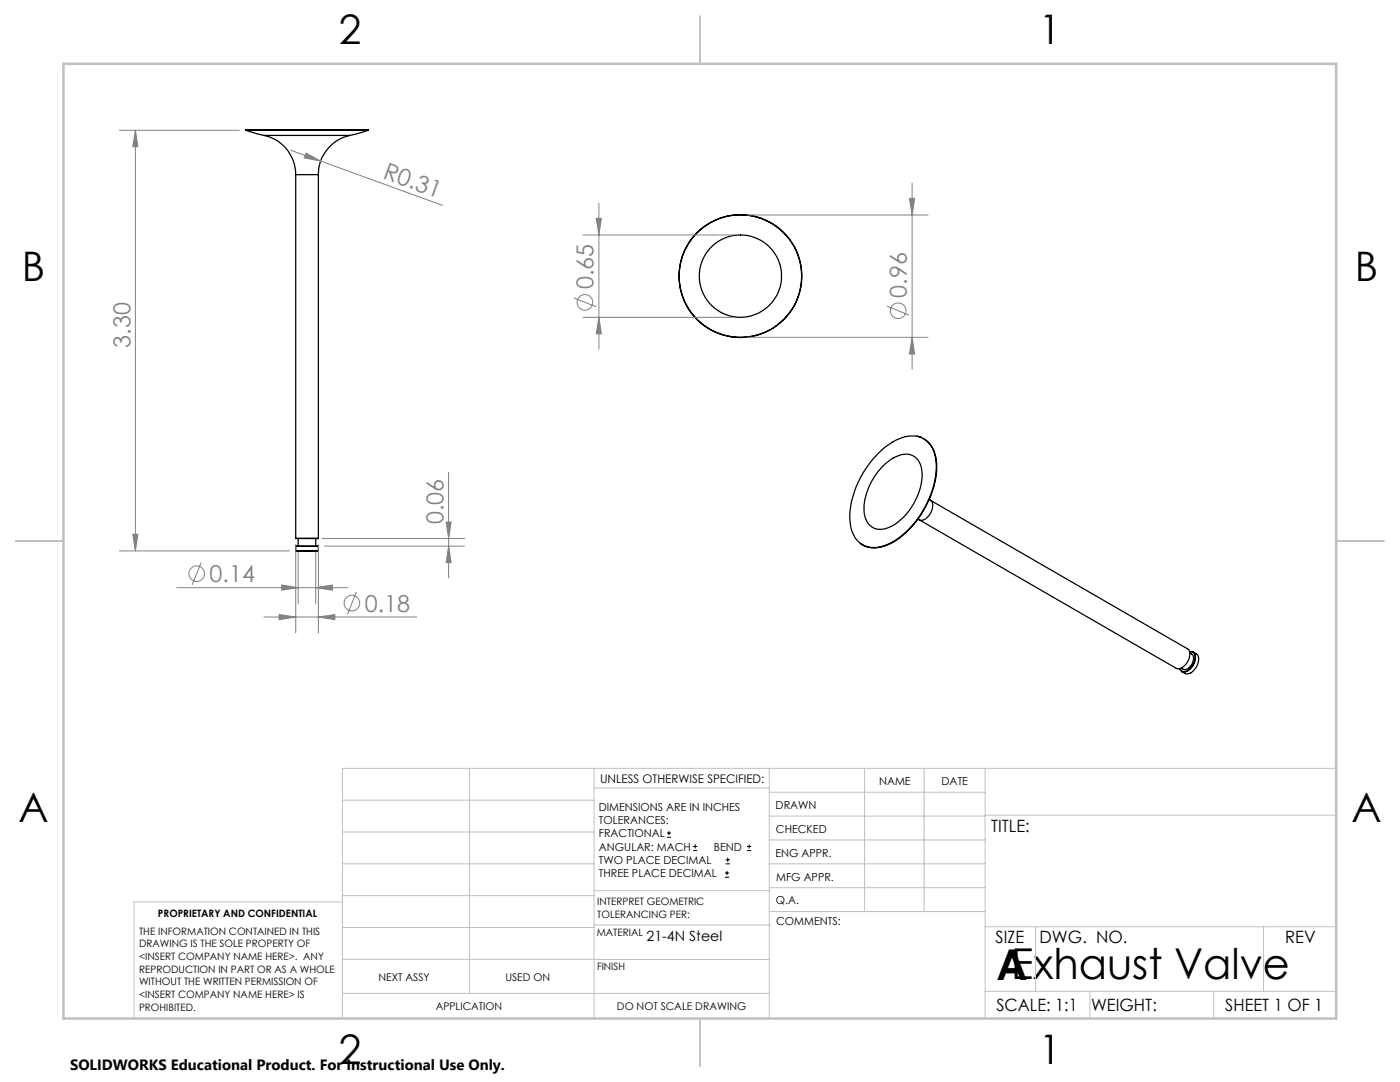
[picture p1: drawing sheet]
<svg xmlns="http://www.w3.org/2000/svg" width="279mm" height="216mm" viewBox="0 0 279 216" stroke-linecap="round" stroke-linejoin="round" font-family="sans-serif">
<g fill="none" stroke="#000" stroke-width=".25">
<path d="M49 26v-.1h24.5v.1M49 26l3.7 1M49 26h24.5M52.7 27a8 8 0 0 1 6.3 7.9M52.7 27h17.1M59 34.9h4.5M59 34.9v72.5M63.5 34.9v72.5M69.8 27a8 8 0 0 0-6.3 7.9M73.5 26l-3.7 1M175.8 90a9.1 9.1 0 0 1 7.2-2.9 4.8 4.8 0 0 1 3.8 4.7 18.2 18.2 0 0 1-5.5 13.9 10.2 10.2 0 0 1-7.2 3.6 4.6 4.6 0 0 1-4.3-4.2 16 16 0 0 1 2.8-11.3l1.5-2zM176.2 93a6.5 6.5 0 0 1 5.4-2.3 3.5 3.5 0 0 1 2.4 3.5 12.4 12.4 0 0 1-6.3 10.9 3.3 3.3 0 0 1-5.2-2.5 12.5 12.5 0 0 1 3.7-9.6z"/>
<path d="M183.1 87l.8 .3M184.4 87.6a6.5 6.5 0 0 1 2.5 6.3 19 19 0 0 1-9.2 14.6 5.4 5.4 0 0 1-6-.1M185.4 99.7l.3 .1M185.7 99.8l51.3 29.7a1.67 1.67 0 0 1 .2 2.1 2.43 2.43 0 0 1-2.3 1.8l-51.5-29.7M185.7 99.8a1.98 1.98 0 0 1 0 2.7 1.9 1.9 0 0 1-2.3 1.2M59 107.4h4.5M59 109h4.5M59 109.9h4.5M59 109v.9M59.5 107.5v1.5M63 107.5v1.5M63.5 109v.9"/>
<path d="M183.2 103.6l.2 .1M237.4 130l.7 .1M237.4 130.1a.95 .95 0 0 1 1 .3 .95 .95 0 0 1 .1 1 3.1 3.1 0 0 1-2.2 2.7l-.4-.2-.4-.5 .4 .6M237.5 130.3a1.51 1.51 0 0 1 .2 2.4 1.31 1.31 0 0 1-2 .6M238.1 130.1a1.66 1.66 0 0 1 .9 2.5 2.43 2.43 0 0 1-2.4 1.8l-.7-.4M238.1 130.1a2.33 2.33 0 0 1-.4 3.2 1.62 1.62 0 0 1-1.8 .7"/>
<circle cx="147.8" cy="55.1" r="8.2"/>
<circle cx="147.8" cy="55.1" r="12.2"/>
<circle cx="147.8" cy="55.1" r="12.3"/>
</g>
<g fill="none" stroke="#808080" stroke-width=".2">
<path d="M23.8 26h24M27 26l.5 3.3h-1zM27 26v83.9M58 30l30.3 11M61.1 30.6l2.9 1.5-3.3-.6zM181.5 39.6h1l-.5 3.3zM182 36.5v37.2M114.5 59.4l4.5 1.8M116.3 46.9h30.2M119 43.6h1l-.5 3.3zM119.5 40.5v29.2M149 42.9h36.2"/>
<path d="M116.3 63.3h30.2M119.5 63.3l.5 3.3h-1zM149 67.3h36.2M177 61.1l4.5 1.8M182 67.3l.5 3.3h-1zM89.5 94.3v21M23.8 109.9h33.9M26.5 106.6h1l-.5 3.3zM35.2 117.3h34.2M40.1 112.3l-1.8 4.4M56.2 116.7l3.3 .6-3.3 .5zM59 108.7v17.6"/>
<path d="M59.5 110.2v10.2M63 117.3l3.3-.6v1.1zM63 110.2v10.2M63.5 108.7v17.6M64.3 107.5h28.4M64.7 109h28M71.1 118.1l-1.7 4.5M89 104.2h1l-.5 3.3zM89.5 109l.5 3.3h-1zM52.7 123.1h30.4M55.7 122.6l3.3 .5-3.3 .5zM63.5 123.1l3.3-.5v1z"/>
<circle cx="116.7" cy="60.3" r="1.55"/>
<circle cx="179.3" cy="62" r="1.56"/>
<circle cx="39.3" cy="114.5" r="1.55"/>
<circle cx="70.2" cy="120.3" r="1.56"/>
</g>
<g fill="none" stroke="#000" stroke-width=".2">
<path d="M133.1 167.1h.8M133.1 166.2h.8M133.5 165.8v.9M138.3 169.7h.8M138.3 168.9h.8M138.7 168.5v.8M144.7 175h.8M144.7 174.2h.8M144.8 172.4h.9M144.8 171.6h.9M145.1 173.8v.8M145.2 171.1v.9"/>
<path d="M149.1 169.7h.8M149.1 168.9h.8M149.5 168.5v.8"/>
</g>
<g fill="none" stroke="#c0c0c0" stroke-width=".2">
<path d="M68.3 159.7h50.3M93.7 153.3v44.9M118.6 153.3v49.9M118.6 157.2h34.9M153.5 153.3v49.9M153.5 158.1h43.1M172.5 153.3v28.6M184.4 153.3v28.6M196.6 153.3v49.9M266.7 153.3h-198.4v49.9M68.3 178.7h50.3M68.3 172.4h50.3"/>
<path d="M68.3 166h50.3M68.3 180h-41.6v23.2M118.6 177.7h35M153.5 167.6h43.1M153.5 162.8h43.1M153.5 172.4h43.1M153.5 177.1h43.1M196.6 162.7h70.1M68.3 198.2h85.2M68.3 191.4l85.2 .1M68.3 185.1h50.3M118.6 184.6h35"/>
<path d="M153.6 181.9h43M196.6 197.8h70.1M196.6 184.9h70.1M206.7 184.9v12.9M217.5 197.8v5.4M242.2 197.8v5.4M252.2 184.9v12.9"/>
</g>
<path d="M139.7 3.2v9.5M3.1 107.9h9.6M266.7 107.9h9.5M139.7 203.2v9.6" fill="none" stroke="#c0c0c0" stroke-width=".25"/>
<path d="M12.7 12.7h254v190.5h-254z" fill="none" stroke="#c0c0c0" stroke-width=".5"/>
<g fill="#808080">
<path d="M61.1 30.6l2.9 1.5-3.3-.6z"/>
<path d="M63.5 123.1l3.3-.5v1zM55.7 122.6l3.3 .5-3.3 .5z"/>
<path d="M56.2 116.7l3.3 .6-3.3 .5zM63 117.3l3.3-.6v1.1z"/>
<path d="M89.5 109l.5 3.3h-1zM89 104.2h1l-.5 3.3z"/>
<path d="M27 26l.5 3.3h-1zM26.5 106.6h1l-.5 3.3zM119 43.6h1l-.5 3.3zM119.5 63.3l.5 3.3h-1zM181.5 39.6h1l-.5 3.3zM182 67.3l.5 3.3h-1z"/>
</g>
<text font-size="8.5" x="198.9" y="195.5">AExhaust Valve</text>
<g font-size="8.1">
<text x="67.6" y="8.9">2</text>
<text x="207.3" y="8.9">1</text>
<text x="4.4" y="56.2">B</text>
<text x="270.4" y="56.2">B</text>
<text x="3.7" y="164.1">A</text>
<text x="269.7" y="164.1">A</text>
<text x="67.6" y="212.4">2</text>
<text x="207.3" y="212.4">1</text>
</g>
<g font-size="4.7" fill="#808080">
<text x="76.3" y="35.6" transform="rotate(20 76.3 35.6)">R0.31</text>
<text x="118.5" y="57.7" transform="rotate(-90 118.5 57.7)">0.65</text>
<text x="181" y="59.4" transform="rotate(-90 181 59.4)">0.96</text>
<text x="26" y="69.4" transform="rotate(-90 26 69.4)">3.30</text>
<text x="88.5" y="104.6" transform="rotate(-90 88.5 104.6)">0.06</text>
<text x="41.8" y="116.2">0.14</text>
<text x="72.8" y="122">0.18</text>
</g>
<g font-size="3.4">
<text x="197.8" y="166">TITLE:</text>
<text x="198.7" y="188.1">SIZE</text>
<text x="207.5" y="188.1">DWG. NO.</text>
<text x="256.5" y="188.2">REV</text>
<text x="198.8" y="201.7">SCALE: 1:1</text>
<text x="217.7" y="201.8">WEIGHT:</text>
<text x="244.5" y="201.7">SHEET 1 OF 1</text>
</g>
<text font-size="3" x="14" y="213.5">SOLIDWORKS Educational Product. For Instructional Use Only.</text>
<text font-size="2.8" x="129" y="187.7">21-4N Steel</text>
<text font-size="2.4" x="119.8" y="156.2">UNLESS OTHERWISE SPECIFIED:</text>
<g font-size="2.2">
<text x="119.5" y="161.8">DIMENSIONS ARE IN INCHES</text>
<text x="154.8" y="161.4">DRAWN</text>
<text x="175.4" y="156.6">NAME</text>
<text x="187.9" y="156.7">DATE</text>
<text x="119.5" y="164.4">TOLERANCES:</text>
<text x="119.5" y="167.1">FRACTIONAL</text>
<text x="154.9" y="166.3">CHECKED</text>
<text x="119.5" y="169.7">ANGULAR: MACH</text>
<text x="119.5" y="172.4">TWO PLACE DECIMAL</text>
<text x="142.5" y="169.7">BEND</text>
<text x="154.8" y="170.9">ENG APPR.</text>
<text x="119.5" y="175">THREE PLACE DECIMAL</text>
<text x="154.9" y="175.7">MFG APPR.</text>
<text x="154.9" y="180.4">Q.A.</text>
<text x="154.9" y="184.6">COMMENTS:</text>
</g>
<g font-size="2.1">
<text x="75.5" y="195.7">NEXT ASSY</text>
<text x="100.9" y="195.7">USED ON</text>
<text x="86.9" y="201.5">APPLICATION</text>
<text x="123.1" y="201.6">DO NOT SCALE DRAWING</text>
</g>
<g font-size="2">
<text x="31.5" y="182.9">PROPRIETARY AND CONFIDENTIAL</text>
<text x="119.2" y="180.6">INTERPRET GEOMETRIC</text>
<text x="119.2" y="183.1">TOLERANCING PER:</text>
<text x="27.8" y="186.5">THE INFORMATION CONTAINED IN THIS</text>
<text x="27.8" y="189">DRAWING IS THE SOLE PROPERTY OF</text>
<text x="27.8" y="191.6">&lt;INSERT COMPANY NAME HERE&gt;. ANY</text>
<text x="119.1" y="186.7">MATERIAL</text>
<text x="27.8" y="194.1">REPRODUCTION IN PART OR AS A WHOLE</text>
<text x="27.8" y="196.6">WITHOUT THE WRITTEN PERMISSION OF</text>
<text x="119.1" y="193.5">FINISH</text>
<text x="27.8" y="199.1">&lt;INSERT COMPANY NAME HERE&gt; IS</text>
<text x="27.8" y="201.7">PROHIBITED.</text>
</g>
</svg>
